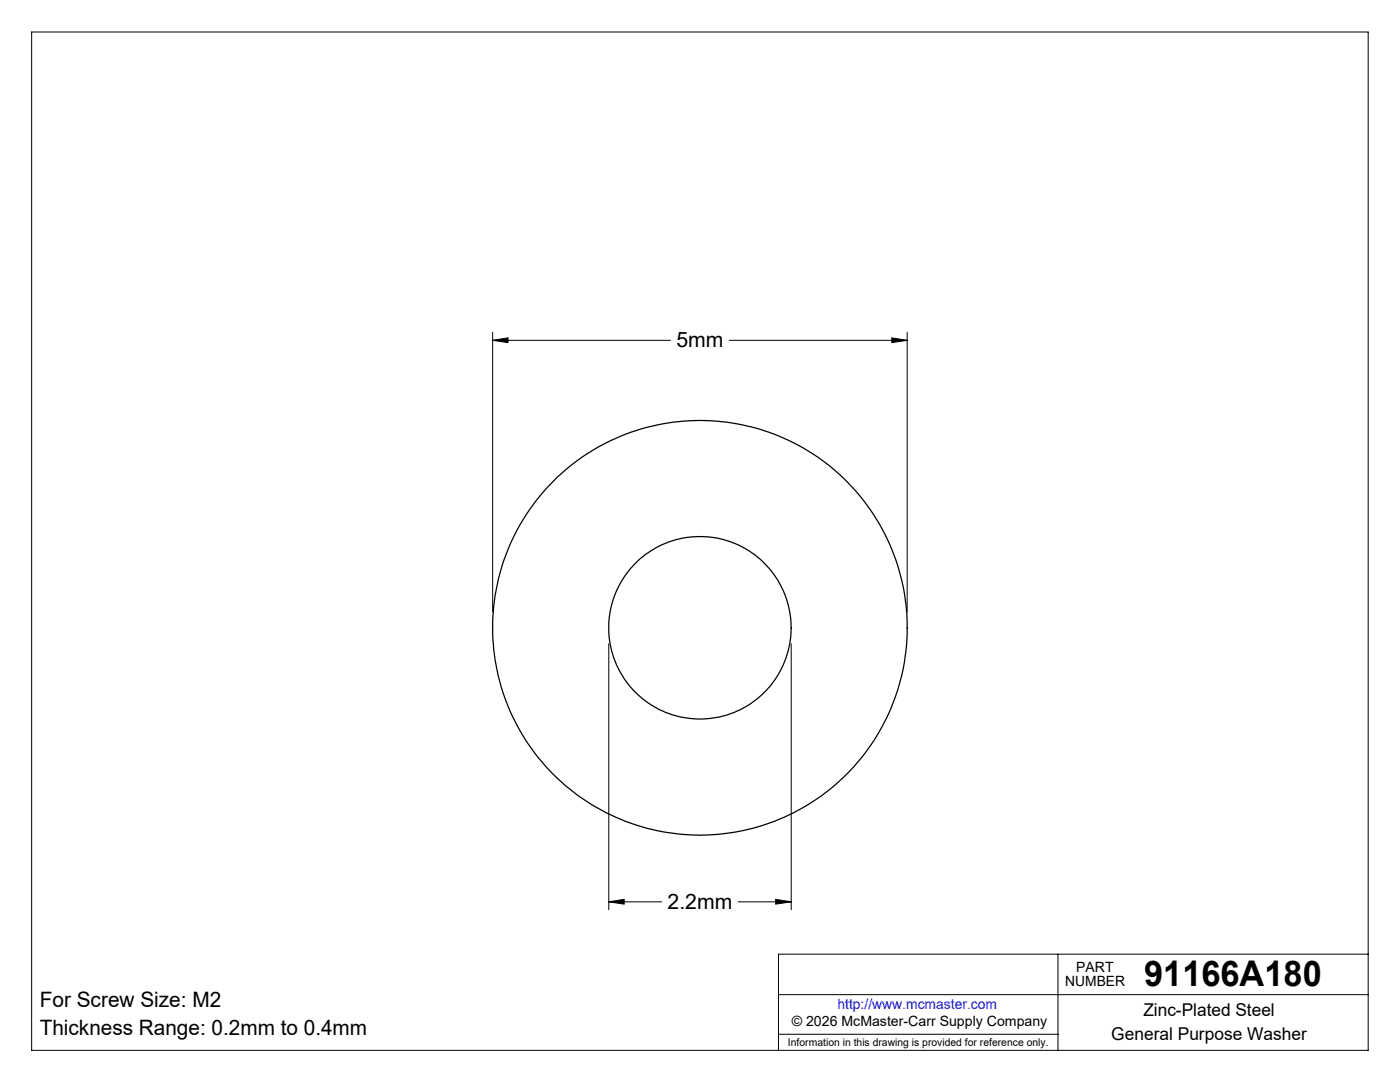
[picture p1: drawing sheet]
<svg xmlns="http://www.w3.org/2000/svg" width="279mm" height="216mm" viewBox="0 0 279 216" stroke-linecap="round" stroke-linejoin="round" font-family="sans-serif">
<g fill="none" stroke="#000" stroke-width=".2">
<path d="M6.3 6.4h266.7v203.2h-266.7zM98.3 67.9l3.1-.5v1zM98.3 66.3v55.8M98.3 67.9h35.5M145.6 67.9h35.4M178 67.4l3 .5-3 .5zM181 66.3v55.8M121.5 128.4v53.1M157.9 128.4v53.1M121.5 180l3.1-.5v.9zM121.5 180h10.5M147.3 180h10.6"/>
<path d="M154.8 179.5l3.1 .5-3.1 .4zM155.4 198.5h117.6M211.1 190.4v19.2M273 190.4h-117.6v19.2M155.4 206.4h55.7"/>
</g>
<g fill="none" stroke="#000" stroke-width=".25">
<circle cx="139.7" cy="125.3" r="41.4"/>
<circle cx="139.7" cy="125.3" r="18.2"/>
</g>
<path d="M98.3 67.9l3.1-.5v1zM178 67.4l3 .5-3 .5zM121.5 180l3.1-.5v.9zM154.8 179.5l3.1 .5-3.1 .4z" fill="#000"/>
<text font-size="7.1" x="228.3" y="196.8">91166A180</text>
<g font-size="4.2">
<text x="135" y="69.3">5mm</text>
<text x="133.2" y="181.3">2.2mm</text>
<text x="7.9" y="200.9">For Screw Size: M2</text>
<text x="7.9" y="206.5">Thickness Range: 0.2mm to 0.4mm</text>
</g>
<g font-size="3.5">
<text x="228.2" y="202.8">Zinc-Plated Steel</text>
<text x="221.8" y="207.5">General Purpose Washer</text>
</g>
<g font-size="2.8">
<text x="212.6" y="196.8">NUMBER</text>
<text x="214.8" y="194">PART</text>
<text x="158" y="204.8">© 2026 McMaster-Carr Supply Company</text>
</g>
<text font-size="2.8" fill="#00f" x="167.1" y="201.4">http://www.mcmaster.com</text>
<text font-size="2.1" x="157.3" y="208.6">Information in this drawing is provided for reference only.</text>
</svg>
